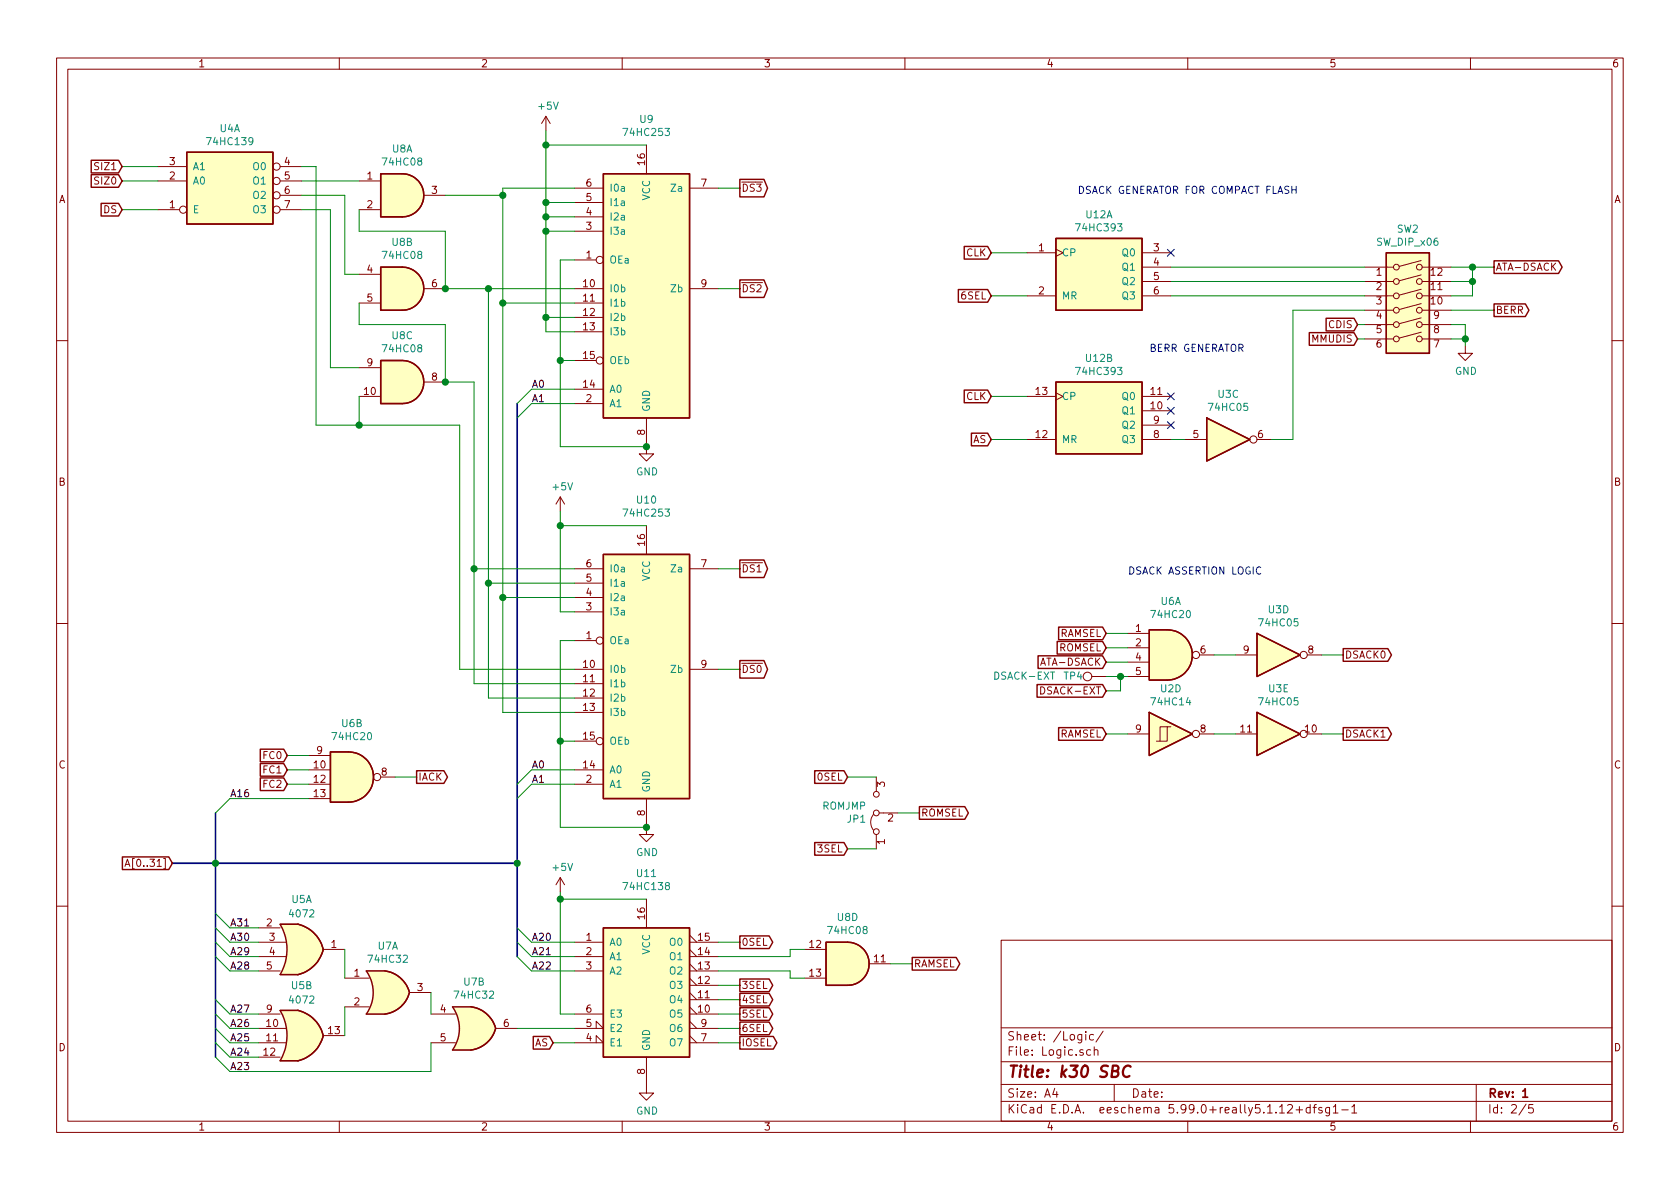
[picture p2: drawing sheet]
EESchema Schematic File Version 4
EELAYER 30 0
EELAYER END
$Descr A4 11693 8268
encoding utf-8
Sheet 2 5
Title "k30 SBC"
Date ""
Rev "1"
Comp ""
Comment1 ""
Comment2 ""
Comment3 ""
Comment4 ""
$EndDescr
$Comp
L 74xx:74LS139 U4
U 1 1
P 1600 1250
F 0 "U4" H 1600 1617 50  0000 C CNN
F 1 "74HC139" H 1600 1526 50  0000 C CNN
F 2 "Package_SO:TSSOP-16_4.4x5mm_P0.65mm" H 1600 1250 50  0001 C CNN
F 3 "http://www.ti.com/lit/ds/symlink/sn74ls139a.pdf" H 1600 1250 50  0001 C CNN
	1    1600 1250
	1    0    0    -1  
$EndComp
$Comp
L 74xx:74LS08 U8
U 1 1
P 2800 1350
F 0 "U8" H 2800 1675 50  0000 C CNN
F 1 "74HC08" H 2800 1584 50  0000 C CNN
F 2 "Package_SO:TSSOP-14_4.4x5mm_P0.65mm" H 2800 1350 50  0001 C CNN
F 3 "http://www.ti.com/lit/gpn/sn74LS08" H 2800 1350 50  0001 C CNN
	1    2800 1350
	1    0    0    -1  
$EndComp
$Comp
L 74xx:74LS08 U8
U 3 1
P 2800 2650
F 0 "U8" H 2800 2975 50  0000 C CNN
F 1 "74HC08" H 2800 2884 50  0000 C CNN
F 2 "Package_SO:TSSOP-14_4.4x5mm_P0.65mm" H 2800 2650 50  0001 C CNN
F 3 "http://www.ti.com/lit/gpn/sn74LS08" H 2800 2650 50  0001 C CNN
	3    2800 2650
	1    0    0    -1  
$EndComp
Wire Wire Line
	2100 1250 2500 1250
Wire Wire Line
	2500 1450 2500 1600
Wire Wire Line
	2500 1600 3100 1600
Wire Wire Line
	3100 1600 3100 2000
Wire Wire Line
	2500 2100 2500 2250
Wire Wire Line
	2500 2250 3100 2250
Wire Wire Line
	3100 2250 3100 2650
Wire Wire Line
	2100 1350 2400 1350
Wire Wire Line
	2400 1350 2400 1900
Wire Wire Line
	2400 1900 2500 1900
$Comp
L 74xx:74LS08 U8
U 2 1
P 2800 2000
F 0 "U8" H 2800 2325 50  0000 C CNN
F 1 "74HC08" H 2800 2234 50  0000 C CNN
F 2 "Package_SO:TSSOP-14_4.4x5mm_P0.65mm" H 2800 2000 50  0001 C CNN
F 3 "http://www.ti.com/lit/gpn/sn74LS08" H 2800 2000 50  0001 C CNN
	2    2800 2000
	1    0    0    -1  
$EndComp
Wire Wire Line
	2100 1450 2300 1450
Wire Wire Line
	2300 1450 2300 2550
Wire Wire Line
	2300 2550 2500 2550
Wire Wire Line
	2100 1150 2200 1150
Wire Wire Line
	2200 1150 2200 2950
Wire Wire Line
	2200 2950 2500 2950
Wire Wire Line
	2500 2750 2500 2950
Connection ~ 2500 2950
Text GLabel 850  1250 0    50   Input ~ 0
SIZ0
Wire Wire Line
	850  1150 1100 1150
Wire Wire Line
	850  1250 1100 1250
Wire Wire Line
	3700 2700 4000 2700
Wire Wire Line
	3700 2800 4000 2800
Entry Wire Line
	3700 2700 3600 2800
Entry Wire Line
	3700 2800 3600 2900
Wire Bus Line
	3600 6000 1500 6000
Text Label 3700 2700 0    50   ~ 0
A0
Text Label 3700 2800 0    50   ~ 0
A1
Wire Wire Line
	3700 5350 4000 5350
Wire Wire Line
	3700 5450 4000 5450
Entry Wire Line
	3700 5350 3600 5450
Entry Wire Line
	3700 5450 3600 5550
Text Label 3700 5350 0    50   ~ 0
A0
Text Label 3700 5450 0    50   ~ 0
A1
Wire Wire Line
	3100 1350 3500 1350
Wire Wire Line
	3500 1350 3500 1300
Wire Wire Line
	3500 1300 4000 1300
Wire Wire Line
	4000 2100 3500 2100
Wire Wire Line
	3500 2100 3500 1350
Connection ~ 3500 1350
Wire Wire Line
	3500 2100 3500 4150
Wire Wire Line
	3500 4150 4000 4150
Connection ~ 3500 2100
Wire Wire Line
	3500 4150 3500 4950
Wire Wire Line
	3500 4950 4000 4950
Connection ~ 3500 4150
Wire Wire Line
	3100 2000 3400 2000
Wire Wire Line
	3400 2000 4000 2000
Connection ~ 3100 2000
Wire Wire Line
	3400 2000 3400 4050
Wire Wire Line
	3400 4050 4000 4050
Connection ~ 3400 2000
Wire Wire Line
	3400 4050 3400 4850
Wire Wire Line
	3400 4850 4000 4850
Connection ~ 3400 4050
Wire Wire Line
	3100 2650 3300 2650
Wire Wire Line
	3300 2650 3300 3950
Wire Wire Line
	3300 3950 4000 3950
Connection ~ 3100 2650
Wire Wire Line
	3300 3950 3300 4750
Wire Wire Line
	3300 4750 4000 4750
Connection ~ 3300 3950
Wire Wire Line
	3200 2950 3200 4650
Wire Wire Line
	3200 4650 4000 4650
Wire Wire Line
	2500 2950 3200 2950
Wire Wire Line
	3800 2300 3800 2200
Wire Wire Line
	3800 1000 4500 1000
Wire Wire Line
	4000 2300 3800 2300
Wire Wire Line
	4000 2200 3800 2200
Connection ~ 3800 2200
Wire Wire Line
	3800 2200 3800 1600
Wire Wire Line
	4000 1600 3800 1600
Connection ~ 3800 1600
Wire Wire Line
	3800 1600 3800 1500
Wire Wire Line
	4000 1500 3800 1500
Connection ~ 3800 1500
Wire Wire Line
	3800 1500 3800 1400
Wire Wire Line
	4000 1400 3800 1400
Connection ~ 3800 1400
Wire Wire Line
	3800 1400 3800 1000
Wire Wire Line
	4000 4250 3900 4250
Wire Wire Line
	3900 4250 3900 3650
Wire Wire Line
	3900 3650 4500 3650
$Comp
L power:+5V #PWR?
U 1 1
P 3800 900
AR Path="/61443822" Ref="#PWR?"  Part="1" 
AR Path="/613AFF13/61443822" Ref="#PWR09"  Part="1" 
F 0 "#PWR09" H 3800 750 50  0001 C CNN
F 1 "+5V" H 3815 1073 50  0000 C CNN
F 2 "" H 3800 900 50  0001 C CNN
F 3 "" H 3800 900 50  0001 C CNN
	1    3800 900 
	1    0    0    -1  
$EndComp
Wire Wire Line
	3800 1000 3800 900 
Connection ~ 3800 1000
$Comp
L power:+5V #PWR?
U 1 1
P 3900 3550
AR Path="/6144B2CE" Ref="#PWR?"  Part="1" 
AR Path="/613AFF13/6144B2CE" Ref="#PWR010"  Part="1" 
F 0 "#PWR010" H 3900 3400 50  0001 C CNN
F 1 "+5V" H 3915 3723 50  0000 C CNN
F 2 "" H 3900 3550 50  0001 C CNN
F 3 "" H 3900 3550 50  0001 C CNN
	1    3900 3550
	1    0    0    -1  
$EndComp
Wire Wire Line
	3900 3650 3900 3550
Connection ~ 3900 3650
Text GLabel 1200 6000 0    50   Input ~ 0
A[0..31]
Text GLabel 5150 1300 2    50   Output ~ 0
~DS3
Wire Wire Line
	5000 1300 5150 1300
Text GLabel 5150 2000 2    50   Output ~ 0
~DS2
Wire Wire Line
	5000 2000 5150 2000
Text GLabel 5150 3950 2    50   Output ~ 0
~DS1
Wire Wire Line
	5000 3950 5150 3950
Text GLabel 5150 4650 2    50   Output ~ 0
~DS0
Wire Wire Line
	5000 4650 5150 4650
$Comp
L power:GND #PWR?
U 1 1
P 4500 5750
AR Path="/6147899A" Ref="#PWR?"  Part="1" 
AR Path="/613AFF13/6147899A" Ref="#PWR013"  Part="1" 
F 0 "#PWR013" H 4500 5500 50  0001 C CNN
F 1 "GND" H 4505 5577 50  0000 C CNN
F 2 "" H 4500 5750 50  0001 C CNN
F 3 "" H 4500 5750 50  0001 C CNN
	1    4500 5750
	1    0    0    -1  
$EndComp
$Comp
L power:GND #PWR?
U 1 1
P 4500 3100
AR Path="/6148969B" Ref="#PWR?"  Part="1" 
AR Path="/613AFF13/6148969B" Ref="#PWR012"  Part="1" 
F 0 "#PWR012" H 4500 2850 50  0001 C CNN
F 1 "GND" H 4505 2927 50  0000 C CNN
F 2 "" H 4500 3100 50  0001 C CNN
F 3 "" H 4500 3100 50  0001 C CNN
	1    4500 3100
	1    0    0    -1  
$EndComp
Text GLabel 850  1150 0    50   Input ~ 0
SIZ1
$Comp
L 74xx:74LS253 U9
U 1 1
P 4500 2000
F 0 "U9" H 4500 3181 50  0000 C CNN
F 1 "74HC253" H 4500 3090 50  0000 C CNN
F 2 "Package_SO:SSOP-16_3.9x4.9mm_P0.635mm" H 4500 2000 50  0001 C CNN
F 3 "http://www.ti.com/lit/gpn/sn74LS253" H 4500 2000 50  0001 C CNN
	1    4500 2000
	1    0    0    -1  
$EndComp
$Comp
L 74xx:74LS253 U10
U 1 1
P 4500 4650
F 0 "U10" H 4500 5831 50  0000 C CNN
F 1 "74HC253" H 4500 5740 50  0000 C CNN
F 2 "Package_SO:SSOP-16_3.9x4.9mm_P0.635mm" H 4500 4650 50  0001 C CNN
F 3 "http://www.ti.com/lit/gpn/sn74LS253" H 4500 4650 50  0001 C CNN
	1    4500 4650
	1    0    0    -1  
$EndComp
Wire Wire Line
	4000 4450 3900 4450
Wire Wire Line
	3900 4450 3900 5150
Wire Wire Line
	3900 5150 4000 5150
Wire Wire Line
	3900 5150 3900 5750
Wire Wire Line
	3900 5750 4500 5750
Connection ~ 3900 5150
Connection ~ 4500 5750
Wire Wire Line
	4000 1800 3900 1800
Wire Wire Line
	3900 1800 3900 2500
Wire Wire Line
	3900 2500 4000 2500
Wire Wire Line
	3900 2500 3900 3100
Wire Wire Line
	3900 3100 4500 3100
Connection ~ 3900 2500
Connection ~ 4500 3100
$Comp
L 4xxx:4072 U5
U 1 1
P 2100 6600
F 0 "U5" H 2100 6950 50  0000 C CNN
F 1 "4072" H 2100 6850 50  0000 C CNN
F 2 "Package_SO:TSSOP-14_4.4x5mm_P0.65mm" H 2100 6600 50  0001 C CNN
F 3 "http://www.intersil.com/content/dam/Intersil/documents/cd40/cd4071bms-72bms-75bms.pdf" H 2100 6600 50  0001 C CNN
	1    2100 6600
	1    0    0    -1  
$EndComp
Entry Wire Line
	1500 6450 1600 6550
Entry Wire Line
	1500 6350 1600 6450
Wire Wire Line
	1600 6450 1800 6450
Wire Wire Line
	1600 6550 1800 6550
Text Label 1600 6550 0    50   ~ 0
A30
Text Label 1600 6450 0    50   ~ 0
A31
Entry Wire Line
	1500 6650 1600 6750
Entry Wire Line
	1500 6550 1600 6650
Wire Wire Line
	1600 6650 1800 6650
Wire Wire Line
	1600 6750 1800 6750
Text Label 1600 6750 0    50   ~ 0
A28
Text Label 1600 6650 0    50   ~ 0
A29
Entry Wire Line
	1500 7050 1600 7150
Entry Wire Line
	1500 6950 1600 7050
Wire Wire Line
	1600 7050 1800 7050
Wire Wire Line
	1600 7150 1800 7150
Text Label 1600 7150 0    50   ~ 0
A26
Text Label 1600 7050 0    50   ~ 0
A27
Entry Wire Line
	1500 7250 1600 7350
Entry Wire Line
	1500 7150 1600 7250
Wire Wire Line
	1600 7250 1800 7250
Wire Wire Line
	1600 7350 1800 7350
Text Label 1600 7350 0    50   ~ 0
A24
Text Label 1600 7250 0    50   ~ 0
A25
$Comp
L 74xx:74LS20 U?
U 2 1
P 2450 5400
AR Path="/5E081AED/61B93C93" Ref="U?"  Part="1" 
AR Path="/5E114B4D/61B93C93" Ref="U?"  Part="2" 
AR Path="/5FAF94FC/61B93C93" Ref="U?"  Part="2" 
AR Path="/613CC863/61B93C93" Ref="U?"  Part="2" 
AR Path="/613AFF13/61B93C93" Ref="U6"  Part="2" 
F 0 "U6" H 2450 5775 50  0000 C CNN
F 1 "74HC20" H 2450 5684 50  0000 C CNN
F 2 "Package_SO:TSSOP-14_4.4x5mm_P0.65mm" H 2450 5400 50  0001 C CNN
F 3 "http://www.ti.com/lit/gpn/sn74LS20" H 2450 5400 50  0001 C CNN
	2    2450 5400
	1    0    0    -1  
$EndComp
Text GLabel 2000 5450 0    50   Input ~ 0
FC2
Text GLabel 2000 5350 0    50   Input ~ 0
FC1
Text GLabel 2000 5250 0    50   Input ~ 0
FC0
Wire Wire Line
	2000 5250 2150 5250
Wire Wire Line
	2150 5350 2000 5350
Wire Wire Line
	2000 5450 2150 5450
Wire Wire Line
	2150 5550 1600 5550
Text GLabel 2900 5400 2    50   Output ~ 0
IACK
Wire Wire Line
	2750 5400 2900 5400
$Comp
L 74xx:74LS138 U?
U 1 1
P 4500 6850
AR Path="/614B5B57" Ref="U?"  Part="1" 
AR Path="/5E081AED/614B5B57" Ref="U?"  Part="1" 
AR Path="/613AFF13/614B5B57" Ref="U11"  Part="1" 
F 0 "U11" H 4500 7631 50  0000 C CNN
F 1 "74HC138" H 4500 7540 50  0000 C CNN
F 2 "Package_SO:TSSOP-16_4.4x5mm_P0.65mm" H 4500 6850 50  0001 C CNN
F 3 "http://www.ti.com/lit/gpn/sn74LS138" H 4500 6850 50  0001 C CNN
	1    4500 6850
	1    0    0    -1  
$EndComp
$Comp
L power:+5V #PWR011
U 1 1
P 3900 6200
F 0 "#PWR011" H 3900 6050 50  0001 C CNN
F 1 "+5V" H 3915 6373 50  0000 C CNN
F 2 "" H 3900 6200 50  0001 C CNN
F 3 "" H 3900 6200 50  0001 C CNN
	1    3900 6200
	1    0    0    -1  
$EndComp
$Comp
L power:GND #PWR014
U 1 1
P 4500 7550
F 0 "#PWR014" H 4500 7300 50  0001 C CNN
F 1 "GND" H 4505 7377 50  0000 C CNN
F 2 "" H 4500 7550 50  0001 C CNN
F 3 "" H 4500 7550 50  0001 C CNN
	1    4500 7550
	1    0    0    -1  
$EndComp
Wire Wire Line
	4500 6250 3900 6250
Text GLabel 5150 7250 2    50   Output ~ 0
IOSEL
Wire Wire Line
	5150 7250 5000 7250
Entry Wire Line
	3600 6450 3700 6550
Entry Wire Line
	3600 6550 3700 6650
Entry Wire Line
	3600 6650 3700 6750
Wire Wire Line
	3700 6550 4000 6550
Wire Wire Line
	3700 6650 4000 6650
Wire Wire Line
	3700 6750 4000 6750
Text Label 3700 6550 0    50   ~ 0
A20
Text Label 3700 6650 0    50   ~ 0
A21
Text Label 3700 6750 0    50   ~ 0
A22
Text GLabel 3850 7250 0    50   Input ~ 0
AS
Wire Wire Line
	3850 7250 4000 7250
Wire Wire Line
	3900 7050 4000 7050
Text GLabel 5150 6550 2    50   Output ~ 0
0SEL
Wire Wire Line
	5000 6550 5150 6550
Text GLabel 5150 6850 2    50   Output ~ 0
3SEL
Text GLabel 5150 6950 2    50   Output ~ 0
4SEL
Text GLabel 5150 7050 2    50   Output ~ 0
5SEL
Text GLabel 5150 7150 2    50   Output ~ 0
6SEL
Wire Wire Line
	5150 6850 5000 6850
Wire Wire Line
	5000 6950 5150 6950
Wire Wire Line
	5150 7050 5000 7050
Wire Wire Line
	5000 7150 5150 7150
Entry Wire Line
	1600 5550 1500 5650
Text Label 1600 5550 0    50   ~ 0
A16
$Comp
L 74xx:74LS393 U?
U 1 1
P 7650 1850
AR Path="/6152D712" Ref="U?"  Part="1" 
AR Path="/5E081AED/6152D712" Ref="U?"  Part="1" 
AR Path="/613DFFC0/6152D712" Ref="U?"  Part="1" 
AR Path="/613AFF13/6152D712" Ref="U12"  Part="1" 
F 0 "U12" H 7650 2217 50  0000 C CNN
F 1 "74HC393" H 7650 2126 50  0000 C CNN
F 2 "Package_SO:TSSOP-14_4.4x5mm_P0.65mm" H 7650 1850 50  0001 C CNN
F 3 "74xx\\74LS393.pdf" H 7650 1850 50  0001 C CNN
	1    7650 1850
	1    0    0    -1  
$EndComp
Text GLabel 6900 1750 0    50   Input ~ 0
CLK
Wire Wire Line
	7150 2050 6900 2050
NoConn ~ 8150 1750
Text GLabel 6900 3050 0    50   Input ~ 0
AS
Wire Wire Line
	6900 1750 7150 1750
$Comp
L 74xx:74LS393 U?
U 2 1
P 7650 2850
AR Path="/615372DE" Ref="U?"  Part="1" 
AR Path="/5E081AED/615372DE" Ref="U?"  Part="1" 
AR Path="/613DFFC0/615372DE" Ref="U?"  Part="1" 
AR Path="/613AFF13/615372DE" Ref="U12"  Part="2" 
F 0 "U12" H 7650 3217 50  0000 C CNN
F 1 "74HC393" H 7650 3126 50  0000 C CNN
F 2 "Package_SO:TSSOP-14_4.4x5mm_P0.65mm" H 7650 2850 50  0001 C CNN
F 3 "74xx\\74LS393.pdf" H 7650 2850 50  0001 C CNN
	2    7650 2850
	1    0    0    -1  
$EndComp
Wire Wire Line
	8250 3050 8150 3050
Text Notes 7500 1350 0    50   ~ 0
DSACK GENERATOR FOR COMPACT FLASH
Text Notes 8000 2450 0    50   ~ 0
BERR GENERATOR
$Comp
L 74xx:74LS32 U?
U 1 1
P 2700 6900
AR Path="/61661DB1" Ref="U?"  Part="1" 
AR Path="/5E081AED/61661DB1" Ref="U?"  Part="1" 
AR Path="/613DFFC0/61661DB1" Ref="U?"  Part="1" 
AR Path="/613AFF13/61661DB1" Ref="U7"  Part="1" 
F 0 "U7" H 2700 7225 50  0000 C CNN
F 1 "74HC32" H 2700 7134 50  0000 C CNN
F 2 "Package_SO:TSSOP-14_4.4x5mm_P0.65mm" H 2700 6900 50  0001 C CNN
F 3 "http://www.ti.com/lit/gpn/sn74LS32" H 2700 6900 50  0001 C CNN
	1    2700 6900
	1    0    0    -1  
$EndComp
$Comp
L 4xxx:4072 U5
U 2 1
P 2100 7200
F 0 "U5" H 2100 7550 50  0000 C CNN
F 1 "4072" H 2100 7450 50  0000 C CNN
F 2 "Package_SO:TSSOP-14_4.4x5mm_P0.65mm" H 2100 7200 50  0001 C CNN
F 3 "http://www.intersil.com/content/dam/Intersil/documents/cd40/cd4071bms-72bms-75bms.pdf" H 2100 7200 50  0001 C CNN
	2    2100 7200
	1    0    0    -1  
$EndComp
Wire Wire Line
	2400 7200 2400 7000
Wire Wire Line
	2400 6800 2400 6600
Connection ~ 1500 6000
Wire Bus Line
	1500 6000 1200 6000
Text GLabel 9350 4550 2    50   Output ~ 0
DSACK0
Wire Wire Line
	9200 4550 9350 4550
$Comp
L 74xx:74LS05 U3
U 4 1
P 8900 4550
F 0 "U3" H 8900 4867 50  0000 C CNN
F 1 "74HC05" H 8900 4776 50  0000 C CNN
F 2 "Package_SO:TSSOP-14_4.4x5mm_P0.65mm" H 8900 4550 50  0001 C CNN
F 3 "http://www.ti.com/lit/gpn/sn74LS05" H 8900 4550 50  0001 C CNN
	4    8900 4550
	1    0    0    -1  
$EndComp
Wire Wire Line
	8450 4550 8600 4550
Text GLabel 7700 4500 0    50   Input ~ 0
ROMSEL
Wire Wire Line
	7700 4500 7850 4500
Text GLabel 7700 4400 0    50   Input ~ 0
RAMSEL
Wire Wire Line
	7700 4400 7850 4400
$Comp
L 74xx:74LS20 U6
U 1 1
P 8150 4550
F 0 "U6" H 8150 4925 50  0000 C CNN
F 1 "74HC20" H 8150 4834 50  0000 C CNN
F 2 "Package_SO:TSSOP-14_4.4x5mm_P0.65mm" H 8150 4550 50  0001 C CNN
F 3 "http://www.ti.com/lit/gpn/sn74LS20" H 8150 4550 50  0001 C CNN
	1    8150 4550
	1    0    0    -1  
$EndComp
Text GLabel 7700 5100 0    50   Input ~ 0
RAMSEL
Wire Wire Line
	7700 5100 7850 5100
Text GLabel 9350 5100 2    50   Output ~ 0
DSACK1
Wire Wire Line
	9200 5100 9350 5100
$Comp
L 74xx:74LS05 U3
U 5 1
P 8900 5100
F 0 "U3" H 8900 5417 50  0000 C CNN
F 1 "74HC05" H 8900 5326 50  0000 C CNN
F 2 "Package_SO:TSSOP-14_4.4x5mm_P0.65mm" H 8900 5100 50  0001 C CNN
F 3 "http://www.ti.com/lit/gpn/sn74LS05" H 8900 5100 50  0001 C CNN
	5    8900 5100
	1    0    0    -1  
$EndComp
$Comp
L 74xx:74HC14 U?
U 4 1
P 8150 5100
AR Path="/61866BC7" Ref="U?"  Part="1" 
AR Path="/5E081AED/61866BC7" Ref="U?"  Part="4" 
AR Path="/613AFF13/61866BC7" Ref="U2"  Part="4" 
F 0 "U2" H 8150 5417 50  0000 C CNN
F 1 "74HC14" H 8150 5326 50  0000 C CNN
F 2 "Package_SO:TSSOP-14_4.4x5mm_P0.65mm" H 8150 5100 50  0001 C CNN
F 3 "http://www.ti.com/lit/gpn/sn74HC14" H 8150 5100 50  0001 C CNN
	4    8150 5100
	1    0    0    -1  
$EndComp
Wire Wire Line
	8450 5100 8600 5100
$Comp
L Connector:TestPoint TP4
U 1 1
P 7700 4700
F 0 "TP4" V 7700 5000 50  0000 R CNN
F 1 "DSACK-EXT" V 7700 5050 50  0000 L CNN
F 2 "TestPoint:TestPoint_THTPad_2.0x2.0mm_Drill1.0mm" H 7900 4700 50  0001 C CNN
F 3 "~" H 7900 4700 50  0001 C CNN
	1    7700 4700
	0    -1   -1   0   
$EndComp
Wire Wire Line
	7700 4600 7850 4600
Wire Wire Line
	7850 4700 7800 4700
Wire Bus Line
	1500 5650 1500 6000
Connection ~ 3600 6000
Entry Wire Line
	1500 7350 1600 7450
Wire Wire Line
	1600 7450 3000 7450
Text Label 1600 7450 0    50   ~ 0
A23
Wire Wire Line
	3900 6200 3900 6250
Wire Wire Line
	3900 7050 3900 6250
Connection ~ 3900 6250
$Comp
L 74xx:74LS32 U?
U 2 1
P 3300 7150
AR Path="/61C481DF" Ref="U?"  Part="1" 
AR Path="/5E081AED/61C481DF" Ref="U?"  Part="1" 
AR Path="/613DFFC0/61C481DF" Ref="U?"  Part="1" 
AR Path="/613AFF13/61C481DF" Ref="U7"  Part="2" 
F 0 "U7" H 3300 7475 50  0000 C CNN
F 1 "74HC32" H 3300 7384 50  0000 C CNN
F 2 "Package_SO:TSSOP-14_4.4x5mm_P0.65mm" H 3300 7150 50  0001 C CNN
F 3 "http://www.ti.com/lit/gpn/sn74LS32" H 3300 7150 50  0001 C CNN
	2    3300 7150
	1    0    0    -1  
$EndComp
Wire Wire Line
	3000 7450 3000 7250
Wire Wire Line
	3000 6900 3000 7050
Wire Wire Line
	3600 7150 4000 7150
Text GLabel 5900 5900 0    50   Input ~ 0
3SEL
Text GLabel 850  1450 0    50   Input ~ 0
DS
Wire Wire Line
	850  1450 1100 1450
Text GLabel 6350 6700 2    50   Output ~ 0
RAMSEL
Wire Wire Line
	6350 6700 6200 6700
$Comp
L 74xx:74LS08 U8
U 4 1
P 5900 6700
F 0 "U8" H 5900 7025 50  0000 C CNN
F 1 "74HC08" H 5900 6934 50  0000 C CNN
F 2 "Package_SO:TSSOP-14_4.4x5mm_P0.65mm" H 5900 6700 50  0001 C CNN
F 3 "http://www.ti.com/lit/gpn/sn74LS08" H 5900 6700 50  0001 C CNN
	4    5900 6700
	1    0    0    -1  
$EndComp
Wire Wire Line
	5000 6650 5500 6650
Wire Wire Line
	5500 6650 5500 6600
Wire Wire Line
	5500 6600 5600 6600
Wire Wire Line
	5000 6750 5500 6750
Wire Wire Line
	5500 6750 5500 6800
Wire Wire Line
	5500 6800 5600 6800
Text GLabel 6900 2050 0    50   Input ~ 0
6SEL
Wire Wire Line
	10100 2150 10400 2150
Text GLabel 10400 2150 2    50   Output ~ 0
BERR
Text GLabel 10400 1850 2    50   Output ~ 0
ATA-DSACK
Text GLabel 7700 4600 0    50   Input ~ 0
ATA-DSACK
Wire Wire Line
	6900 3050 7150 3050
Text GLabel 6900 2750 0    50   Input ~ 0
CLK
Wire Wire Line
	6900 2750 7150 2750
Text GLabel 7700 4800 0    50   Input ~ 0
DSACK-EXT
Wire Wire Line
	7700 4800 7800 4800
Wire Wire Line
	7800 4800 7800 4700
Connection ~ 7800 4700
Wire Wire Line
	7800 4700 7700 4700
Text Notes 7850 4000 0    50   ~ 0
DSACK ASSERTION LOGIC
$Comp
L Switch:SW_DIP_x06 SW2
U 1 1
P 9800 2150
F 0 "SW2" H 9800 2717 50  0000 C CNN
F 1 "SW_DIP_x06" H 9800 2626 50  0000 C CNN
F 2 "Package_DIP:DIP-12_W7.62mm_LongPads" H 9800 2150 50  0001 C CNN
F 3 "~" H 9800 2150 50  0001 C CNN
	1    9800 2150
	1    0    0    -1  
$EndComp
Wire Wire Line
	5900 5900 6100 5900
Text GLabel 5900 5400 0    50   Input ~ 0
0SEL
Wire Wire Line
	5900 5400 6100 5400
$Comp
L Jumper:Jumper_3_Bridged12 JP1
U 1 1
P 6100 5650
F 0 "JP1" V 6054 5717 50  0000 L CNN
F 1 "ROMJMP" V 6145 5717 50  0000 L CNN
F 2 "Connector_PinHeader_2.54mm:PinHeader_1x03_P2.54mm_Vertical" H 6100 5650 50  0001 C CNN
F 3 "~" H 6100 5650 50  0001 C CNN
	1    6100 5650
	0    -1   -1   0   
$EndComp
Wire Wire Line
	6400 5650 6250 5650
Text GLabel 6400 5650 2    50   Output ~ 0
ROMSEL
Wire Wire Line
	8150 1850 9500 1850
Wire Wire Line
	8150 1950 9500 1950
Wire Wire Line
	8150 2050 9500 2050
Wire Wire Line
	8850 3050 9000 3050
Wire Wire Line
	9000 3050 9000 2150
Wire Wire Line
	10100 1850 10250 1850
Wire Wire Line
	10100 2050 10250 2050
Wire Wire Line
	10250 2050 10250 1950
Connection ~ 10250 1850
Wire Wire Line
	10250 1850 10400 1850
Wire Wire Line
	10100 1950 10250 1950
Connection ~ 10250 1950
Wire Wire Line
	10250 1950 10250 1850
Text GLabel 9450 2250 0    50   Input ~ 0
CDIS
Text GLabel 9450 2350 0    50   Input ~ 0
MMUDIS
Wire Wire Line
	9450 2250 9500 2250
Wire Wire Line
	9450 2350 9500 2350
Wire Wire Line
	9000 2150 9500 2150
$Comp
L power:GND #PWR015
U 1 1
P 10200 2400
F 0 "#PWR015" H 10200 2150 50  0001 C CNN
F 1 "GND" H 10205 2227 50  0000 C CNN
F 2 "" H 10200 2400 50  0001 C CNN
F 3 "" H 10200 2400 50  0001 C CNN
	1    10200 2400
	1    0    0    -1  
$EndComp
Wire Wire Line
	10200 2400 10200 2350
Wire Wire Line
	10200 2250 10100 2250
Wire Wire Line
	10100 2350 10200 2350
Connection ~ 10200 2350
Wire Wire Line
	10200 2350 10200 2250
$Comp
L 74xx:74LS05 U3
U 3 1
P 8550 3050
F 0 "U3" H 8550 3367 50  0000 C CNN
F 1 "74HC05" H 8550 3276 50  0000 C CNN
F 2 "Package_SO:TSSOP-14_4.4x5mm_P0.65mm" H 8550 3050 50  0001 C CNN
F 3 "http://www.ti.com/lit/gpn/sn74LS05" H 8550 3050 50  0001 C CNN
	3    8550 3050
	1    0    0    -1  
$EndComp
NoConn ~ 8150 2750
NoConn ~ 8150 2850
NoConn ~ 8150 2950
Wire Bus Line
	3600 6000 3600 6650
Wire Bus Line
	3600 2800 3600 6000
Wire Bus Line
	1500 6000 1500 7350
$EndSCHEMATC
